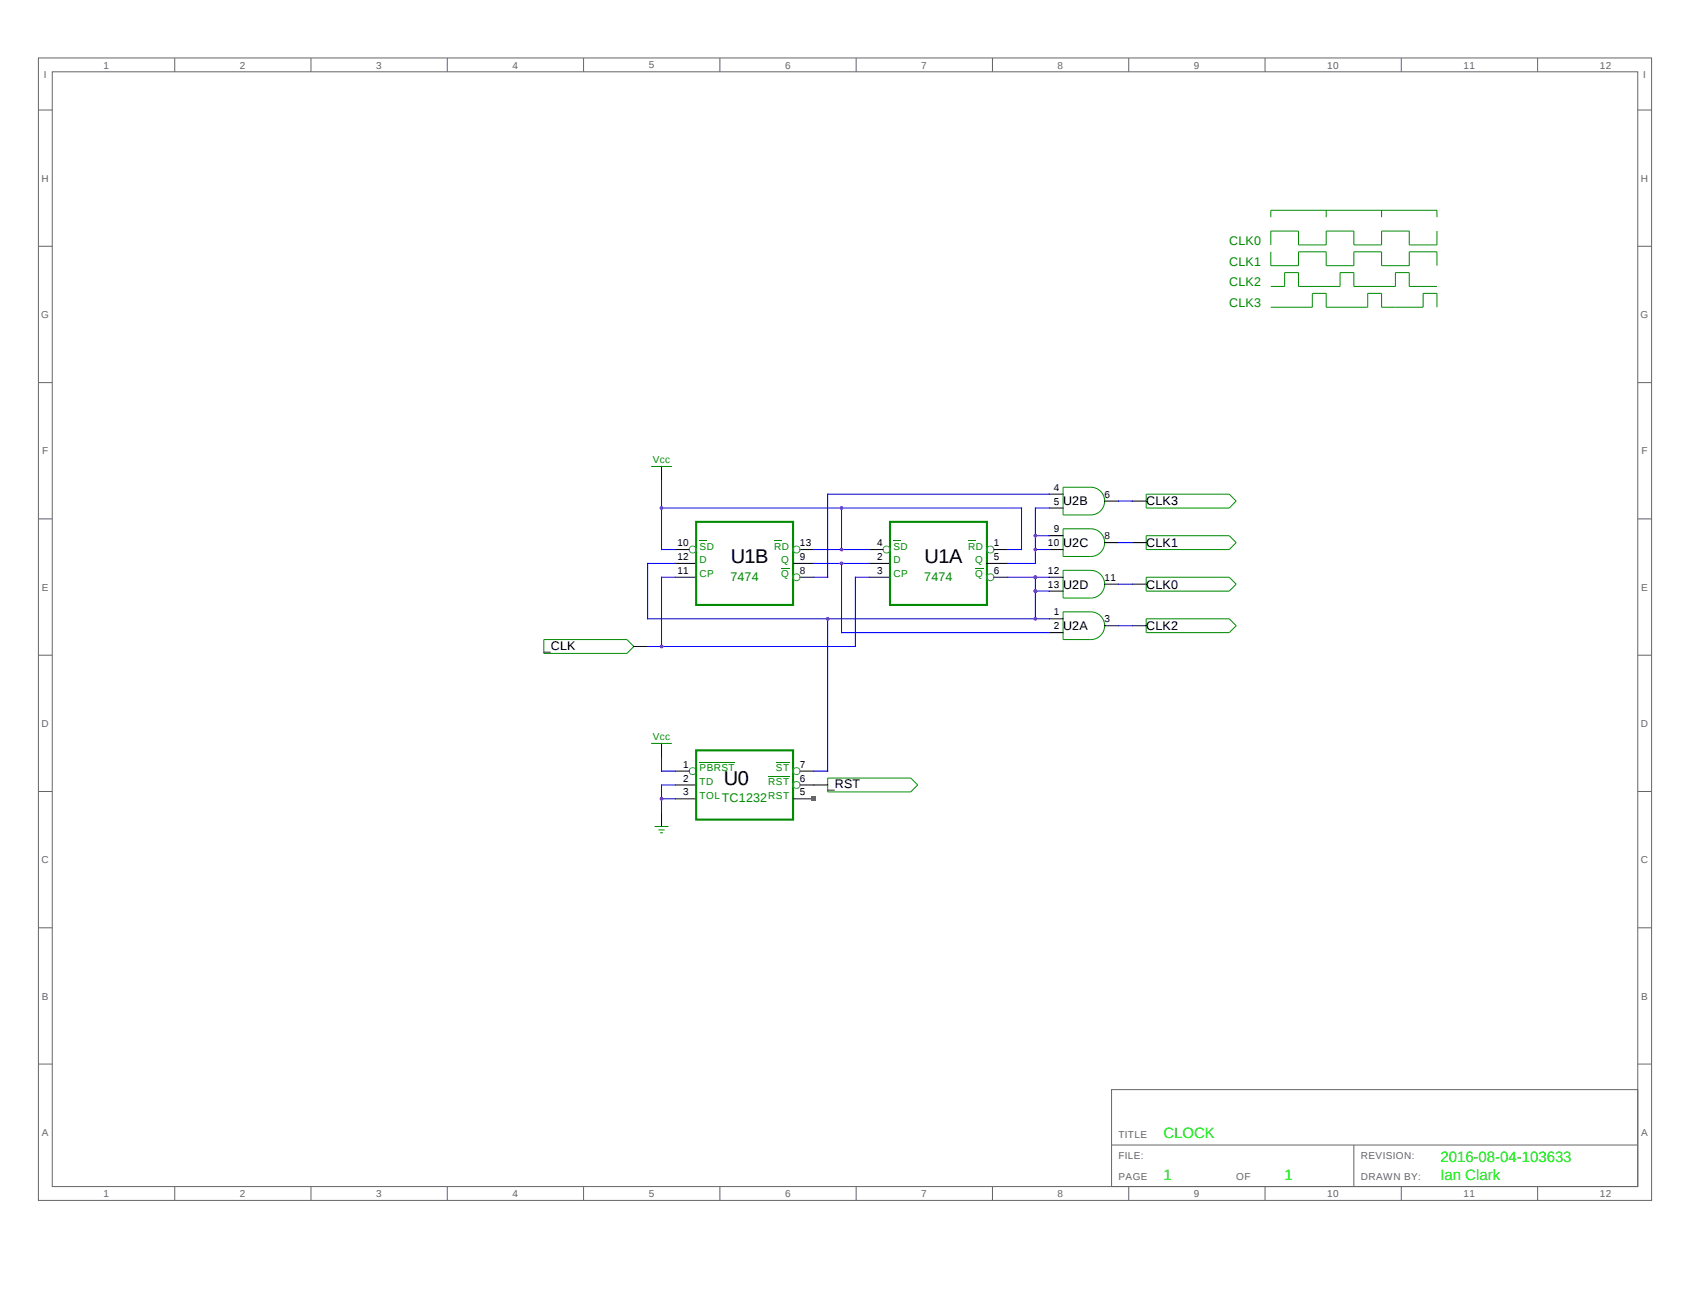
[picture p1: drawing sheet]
<svg xmlns="http://www.w3.org/2000/svg" width="279mm" height="216mm" viewBox="0 0 279 216" stroke-linecap="round" stroke-linejoin="round" font-family="sans-serif">
<g fill="none" stroke="#666" stroke-width=".17">
<path d="M6.3 9.6h266.7v188.8h-266.7zM6.3 18.2h2.3M8.6 11.9h262.2v184.3h-262.2zM28.9 9.6v2.3M51.4 9.6v2.3M74 9.6v2.3M96.5 9.6v2.3M119 9.6v2.3M141.5 9.6v2.3M164.1 9.6v2.3M186.6 9.6v2.3M209.1 9.6v2.3"/>
<path d="M231.7 9.6v2.3M254.2 9.6v2.3M270.8 18.2h2.2M6.3 40.7h2.3M270.8 40.7h2.2M6.3 63.3h2.3M270.8 63.3h2.2M6.3 85.8h2.3M270.8 85.8h2.2M6.3 108.3h2.3M270.8 108.3h2.2M6.3 130.8h2.3"/>
<path d="M270.8 130.8h2.2M6.3 153.4h2.3M270.8 153.4h2.2M6.3 175.9h2.3M270.8 175.9h2.2M28.9 196.2v2.2M51.4 196.2v2.2M74 196.2v2.2M96.5 196.2v2.2M119 196.2v2.2M141.5 196.2v2.2M164.1 196.2v2.2"/>
<path d="M183.8 180.1h87v16.1h-87zM183.8 189.3h87M186.6 196.2v2.2M209.1 196.2v2.2M223.8 189.3v6.9M231.7 196.2v2.2M254.2 196.2v2.2"/>
</g>
<path d="M143.7 95.4h3.4M143.7 93.1h3.4M143.7 90.8h2.3" fill="none" stroke="#000" stroke-width=".17"/>
<path d="M147.7 89.4h1.2v.1h-1.2z" fill="#008b00"/>
<path d="M164.3 95.4h2.3" fill="none" stroke="#000" stroke-width=".17"/>
<path d="M161.2 93.9h1.4v.2h-1.4z" fill="#008b00"/>
<path d="M147.1 86.3h16.1v13.7h-16.1z" fill="none" stroke="#008b00" stroke-width=".34"/>
<circle cx="163.7" cy="95.4" r=".58" fill="none" stroke="#008b8b" stroke-width=".17"/>
<path d="M163.2 93.1h3.4M164.3 90.8h2.3" fill="none" stroke="#000" stroke-width=".17"/>
<path d="M160 89.4h1.3v.1h-1.3z" fill="#008b00"/>
<g fill="none" stroke="#008b8b" stroke-width=".17">
<circle cx="146.6" cy="90.9" r=".58"/>
<circle cx="163.7" cy="90.9" r=".58"/>
</g>
<path d="M111.7 95.4h3.4M111.7 93.1h3.4M111.7 90.8h2.2" fill="none" stroke="#000" stroke-width=".17"/>
<path d="M115.7 89.4h1.1v.1h-1.1z" fill="#008b00"/>
<path d="M132.3 95.4h2.2" fill="none" stroke="#000" stroke-width=".17"/>
<path d="M129.2 93.9h1.3v.2h-1.3z" fill="#008b00"/>
<path d="M115.1 86.3h16v13.7h-16z" fill="none" stroke="#008b00" stroke-width=".34"/>
<circle cx="131.7" cy="95.4" r=".58" fill="none" stroke="#008b8b" stroke-width=".17"/>
<path d="M131.1 93.1h3.4M132.3 90.8h2.2" fill="none" stroke="#000" stroke-width=".17"/>
<path d="M128 89.4h1.3v.1h-1.3z" fill="#008b00"/>
<g fill="none" stroke="#008b8b" stroke-width=".17">
<circle cx="114.5" cy="90.9" r=".58"/>
<circle cx="131.7" cy="90.9" r=".58"/>
<circle cx="114.5" cy="127.5" r=".58"/>
<circle cx="131.7" cy="127.5" r=".58"/>
<circle cx="131.7" cy="129.8" r=".58"/>
</g>
<g fill="none" stroke="#000" stroke-width=".17">
<path d="M109.4 77.1v2.3M173.5 81.7h2.3M173.5 84h2.3M173.5 88.6h2.3M173.5 90.8h2.3M173.5 95.4h2.3M173.5 97.7h2.3M182.6 82.8h2.3M182.6 89.7h2.3M182.6 96.6h2.3M187.2 82.8h2.3M187.2 89.7h2.3"/>
<path d="M187.2 96.6h2.3M104.8 106.9h2.3M173.5 102.3h2.3M173.5 104.6h2.3M182.6 103.4h2.3M187.2 103.4h2.3M109.4 122.9v2.3M109.4 134.3v2.3M111.7 129.8h3.4M111.7 127.5h2.2M111.7 132.1h3.4M131.1 132.1h3.4"/>
<path d="M132.3 129.8h4.5M132.3 127.5h2.2"/>
</g>
<g fill="none" stroke="#008b00" stroke-width=".17">
<path d="M210.1 35.9v-1.1h27.5v1.1M219.3 34.8v1.1M228.4 34.8v1.1M237.6 38.2v2.3h-4.6v-2.3h-4.6v2.3h-4.6v-2.3h-4.5v2.3h-4.6v-2.3h-4.6v2.3M210.1 41.6v2.3h4.6v-2.3h4.6v2.3h4.5v-2.3h4.6v2.3h4.6v-2.3h4.6v2.3M210.1 47.4h2.3v-2.3h2.3v2.3h6.8v-2.3h2.3v2.3h6.9v-2.3h2.3v2.3h4.6M210.1 50.8h6.9v-2.3h2.3v2.3h6.8v-2.3h2.3v2.3h6.9v-2.3h2.3v2.3M107.6 77.1h3.5M175.8 80.5h4.5a2.29 2.29 0 0 1 2.3 2.3 2.29 2.29 0 0 1-2.3 2.3h-4.5zM175.8 87.4h4.5a2.29 2.29 0 0 1 2.3 2.3 2.29 2.29 0 0 1-2.3 2.3h-4.5zM175.8 94.3h4.5a2.29 2.29 0 0 1 2.3 2.3 2.29 2.29 0 0 1-2.3 2.3h-4.5zM189.5 81.7h13.7l1.2 1.1-1.2 1.2h-13.7z"/>
<path d="M189.5 88.6h13.7l1.2 1.1-1.2 1.1h-13.7zM189.5 95.4h13.7l1.2 1.2-1.2 1.1h-13.7zM89.9 105.7h13.7l1.2 1.2-1.2 1.1h-13.7zM175.8 101.2h4.5a2.29 2.29 0 0 1 2.3 2.2 2.29 2.29 0 0 1-2.3 2.3h-4.5zM189.5 102.3h13.7l1.2 1.1-1.2 1.2h-13.7zM107.6 122.9h3.5M108.2 136.6h2.3M108.9 137.2h1M109.1 137.7h.5M115.7 126.1h5.8M127 128.3h3.6M128.3 126.1h2.2"/>
<path d="M136.8 128.6h13.8l1.1 1.2-1.1 1.1h-13.8z"/>
</g>
<g fill="none" stroke="#00f" stroke-width=".17">
<path d="M109.4 79.4v11.4h2.3M109.4 84h59.5v6.8h-2.3M111.7 95.4h-2.3v11.5M111.7 93.1h-4.6v9.2h66.4M134.5 90.8h9.2M134.5 93.1h9.2M139.1 84v6.8M139.1 93.1v11.5h34.4M143.7 95.4h-2.3v11.5h-34.3M166.6 95.4h6.9M171.2 90.8h2.3M171.2 95.4v6.9"/>
<path d="M171.2 97.7h2.3M171.2 88.6h2.3M173.5 84h-2.3v9.1h-4.6M173.5 81.7h-36.7v13.7h-2.3M184.9 82.8h2.3M184.9 89.7h2.3M184.9 96.6h2.3M136.8 102.3v25.2h-2.3M184.9 103.4h2.3M109.4 125.2v2.3h2.3M109.4 132.1h2.3M111.7 129.8h-2.3v4.5"/>
</g>
<path d="M115.1 124h16v11.5h-16z" fill="none" stroke="#008b00" stroke-width=".34"/>
<g fill="#a020f0">
<path d="M109.2 83.8h.4l.1 .2-.1 .2h-.4l-.1-.2z"/>
<path d="M138.9 83.8h.4l.1 .2-.1 .2h-.4l-.1-.2z"/>
<path d="M138.9 90.6h.4l.1 .2-.1 .3h-.4l-.1-.3z"/>
<path d="M138.9 92.9h.4l.1 .2-.1 .3h-.4l-.1-.3z"/>
<path d="M171 95.2h.4l.1 .2-.1 .2h-.4l-.1-.2z"/>
<path d="M171 102.1h.4l.1 .2-.1 .2h-.4l-.1-.2z"/>
<path d="M171 97.5h.4l.1 .2-.1 .2h-.4l-.1-.2z"/>
<path d="M109.2 106.7h.4l.1 .2-.1 .2h-.4l-.1-.2z"/>
<path d="M136.6 102.1h.4l.1 .2-.1 .2h-.4v-.2z"/>
<path d="M171 90.6h.4l.1 .2-.1 .3h-.4l-.1-.3z"/>
<path d="M171 88.3h.4l.1 .3-.1 .2h-.4l-.1-.2z"/>
</g>
<path d="M134.2 131.7h.7v.7h-.7z" fill="#f00"/>
<g fill="#a020f0">
<path d="M109.2 131.8h.4l.1 .3-.1 .2h-.4l-.1-.2z"/>
<path d="M136.6 102.1h.4l.1 .2-.1 .2h-.4v-.2z"/>
</g>
<g font-size="3.3">
<text x="120.8" y="93.1">U1B</text>
<text x="152.9" y="93.1">U1A</text>
<text x="119.7" y="129.8">U0</text>
</g>
<g font-size="2.5" fill="#0e0">
<text x="192.4" y="188.1">CLOCK</text>
<text x="192.4" y="195">1</text>
<text x="212.4" y="195">1</text>
<text x="238.1" y="192.2">2016-08-04-103633</text>
<text x="238.1" y="195">Ian Clark</text>
</g>
<g font-size="2.1" fill="#008b00">
<text x="203.2" y="40.5">CLK0</text>
<text x="203.2" y="43.9">CLK1</text>
<text x="203.2" y="47.4">CLK2</text>
<text x="203.2" y="50.8">CLK3</text>
<text x="120.7" y="96">7474</text>
<text x="152.8" y="96">7474</text>
<text x="119.3" y="132.6">TC1232</text>
</g>
<g font-size="2.1">
<text x="175.8" y="83.6">U2B</text>
<text x="189.5" y="83.6">CLK3</text>
<text x="175.8" y="90.4">U2C</text>
<text x="189.5" y="90.4">CLK1</text>
<text x="175.8" y="97.3">U2D</text>
<text x="189.5" y="97.3">CLK0</text>
<text x="89.9" y="107.4">_CLK</text>
<text x="175.8" y="104.2">U2A</text>
<text x="189.5" y="104.2">CLK2</text>
<text x="136.8" y="130.3">_RST</text>
</g>
<g font-size="1.7" fill="#666">
<text x="17.1" y="11.3">1</text>
<text x="39.7" y="11.3">2</text>
<text x="62.2" y="11.3">3</text>
<text x="84.7" y="11.3">4</text>
<text x="107.3" y="11.3">5</text>
<text x="129.8" y="11.3">6</text>
<text x="152.3" y="11.3">7</text>
<text x="174.9" y="11.3">8</text>
<text x="197.4" y="11.3">9</text>
<text x="219.4" y="11.3">10</text>
<text x="242" y="11.3">11</text>
<text x="264.5" y="11.3">12</text>
<text x="7.2" y="12.9">I</text>
<text x="271.7" y="12.9">I</text>
<text x="6.9" y="30.1">H</text>
<text x="271.3" y="30.1">H</text>
<text x="6.8" y="52.6">G</text>
<text x="271.2" y="52.6">G</text>
<text x="7" y="75.1">F</text>
<text x="271.4" y="75.1">F</text>
<text x="6.9" y="97.7">E</text>
<text x="271.3" y="97.7">E</text>
<text x="6.9" y="120.2">D</text>
<text x="271.3" y="120.2">D</text>
<text x="6.9" y="142.7">C</text>
<text x="271.3" y="142.7">C</text>
<text x="6.9" y="165.3">B</text>
<text x="271.3" y="165.3">B</text>
<text x="6.9" y="187.8">A</text>
<text x="184.9" y="191.6">FILE:</text>
<text x="184.9" y="188.1">TITLE</text>
<text x="225" y="191.6">REVISION:</text>
<text x="271.3" y="187.8">A</text>
<text x="17.1" y="197.9">1</text>
<text x="39.7" y="197.9">2</text>
<text x="62.2" y="197.9">3</text>
<text x="84.7" y="197.9">4</text>
<text x="107.3" y="197.9">5</text>
<text x="129.8" y="197.9">6</text>
<text x="152.3" y="197.9">7</text>
<text x="174.9" y="197.9">8</text>
<text x="184.9" y="195">PAGE</text>
<text x="197.4" y="197.9">9</text>
<text x="204.4" y="195">OF</text>
<text x="219.4" y="197.9">10</text>
<text x="225" y="195">DRAWN BY:</text>
<text x="242" y="197.9">11</text>
<text x="264.5" y="197.9">12</text>
</g>
<g font-size="1.7" fill="#008b00">
<text x="107.9" y="76.5">Vcc</text>
<text x="115.7" y="95.4">CP</text>
<text x="115.7" y="93.1">D</text>
<text x="115.7" y="90.8">SD</text>
<text x="128" y="90.8">RD</text>
<text x="129.2" y="95.4">Q</text>
<text x="129.2" y="93.1">Q</text>
<text x="147.7" y="95.4">CP</text>
<text x="147.7" y="93.1">D</text>
<text x="147.7" y="90.8">SD</text>
<text x="160" y="90.8">RD</text>
<text x="161.2" y="95.4">Q</text>
<text x="161.2" y="93.1">Q</text>
<text x="107.9" y="122.3">Vcc</text>
<text x="115.7" y="127.5">PBRST</text>
<text x="115.7" y="129.8">TD</text>
<text x="127" y="129.8">RST</text>
<text x="128.3" y="127.5">ST</text>
<text x="115.7" y="132.1">TOL</text>
<text x="127" y="132.1">RST</text>
</g>
<g font-size="1.7">
<text x="174.2" y="81.1">4</text>
<text x="174.2" y="83.4">5</text>
<text x="182.6" y="82.3">6</text>
<text x="174.2" y="88">9</text>
<text x="182.6" y="89.1">8</text>
<text x="112" y="94.9">11</text>
<text x="112" y="92.6">12</text>
<text x="112" y="90.3">10</text>
<text x="132.3" y="94.9">8</text>
<text x="132.3" y="92.6">9</text>
<text x="132.3" y="90.3">13</text>
<text x="145" y="94.9">3</text>
<text x="145" y="92.6">2</text>
<text x="145" y="90.3">4</text>
<text x="164.3" y="94.9">6</text>
<text x="164.3" y="92.6">5</text>
<text x="164.3" y="90.3">1</text>
<text x="173.2" y="90.3">10</text>
<text x="173.2" y="94.9">12</text>
<text x="182.6" y="96">11</text>
<text x="173.2" y="97.1">13</text>
<text x="174.2" y="101.7">1</text>
<text x="174.2" y="104">2</text>
<text x="182.6" y="102.9">3</text>
<text x="113" y="126.9">1</text>
<text x="113" y="131.5">3</text>
<text x="113" y="129.2">2</text>
<text x="132.3" y="126.9">7</text>
<text x="132.3" y="129.2">6</text>
<text x="132.3" y="131.5">5</text>
</g>
</svg>
